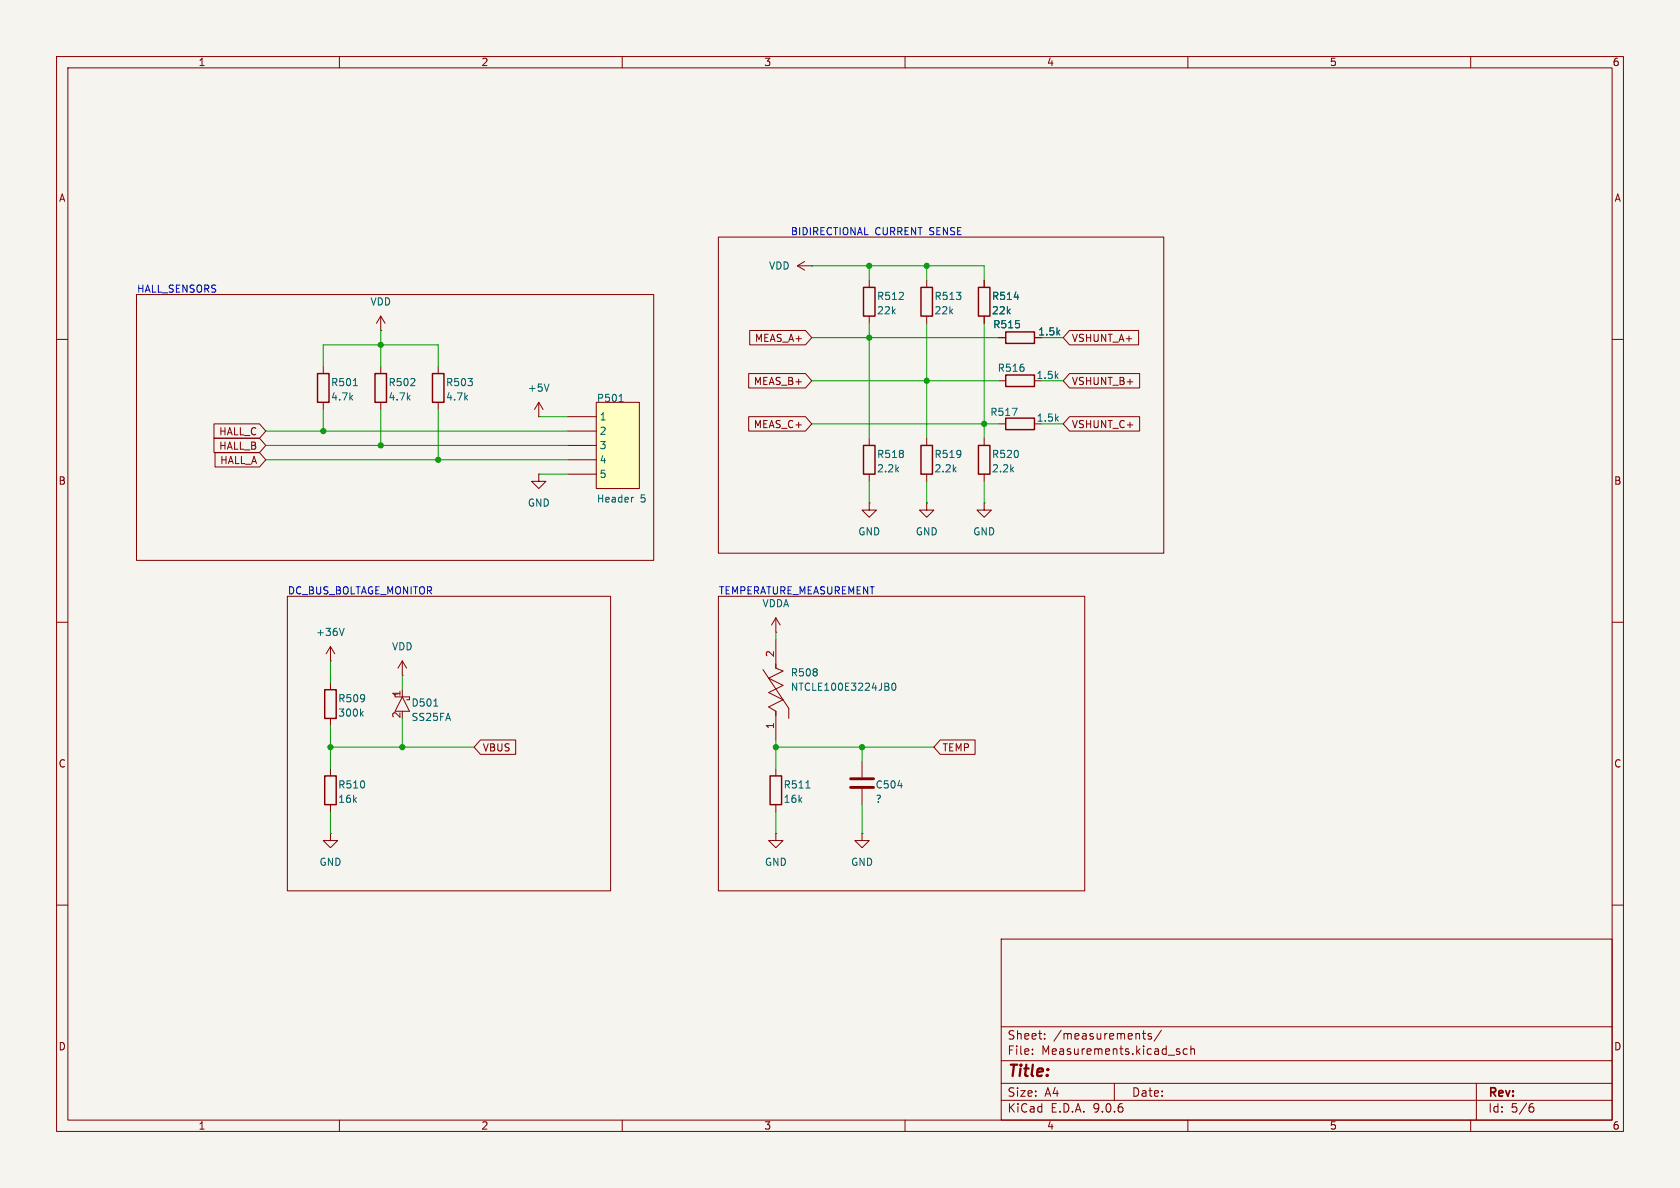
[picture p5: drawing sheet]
<svg xmlns="http://www.w3.org/2000/svg" width="297mm" height="210mm" viewBox="0 0 297 210" stroke-linecap="round" stroke-linejoin="round" font-family="sans-serif">
<path d="M0 0h297v210h-297z" fill="#f5f4ef" stroke="#f5f4ef" stroke-width=".18"/>
<g fill="none" stroke="#840000" stroke-width=".18">
<path d="M10 10h277v190h-277zM12 12h273v186h-273zM60 10v2M110 10v2M160 10v2M210 10v2M260 10v2M67.3 58.4h.1M67.3 55.9l-.8 1.3M67.3 55.9l.8 1.3M67.3 55.9v2.5M141 47l1.2 .8"/>
<path d="M141 47h2.5M142.2 46.2l-1.2 .8M143.5 47h.1M153.7 49.5v1.3M153.7 55.9v1.3M163.8 49.5v1.3M163.8 55.9v1.3M174 49.5v1.3M174 55.9v1.3M176.5 59.7h1.3M182.9 59.7h1.2M10 60h2"/>
<path d="M77.5 64.8v1.2M77.5 71.1v1.3M95.2 73.7h.1M95.2 71.1l-.7 1.3M95.2 71.1l.8 1.3M95.2 71.1v2.6M153.7 77.5v1.2M176.5 67.3h1.3M285 60h2M95.2 83.8v1.3h1.3l-1.3 1.3-1.2-1.3h1.2M95.2 83.8h.1M153.7 83.8v1.3"/>
<path d="M10 110h2M58.4 116.8h.1M58.4 114.3v2.5M58.4 114.3l-.7 1.3M58.4 114.3l.8 1.3M285 110h2M58.4 120.7v1.2M58.4 127v1.3M58.4 135.9v1.3M58.4 147.3v1.3h1.3l-1.3 1.3-1.3-1.3h1.3M58.4 147.3h.1M58.4 142.2v1.3"/>
<path d="M10 160h2M177 166h108v32h-108zM285 160h2M60 198v2M110 198v2M160 198v2M177 194.5h108M177 191.5h108M177 187.5h108M177 181.5h108M182.5 186.3v.1M182.5 185.5v.1"/>
<path d="M184.7 183.6v.1M184.7 182.8v.1M197 191.5v3M202 182.7h.5M202.2 182.2v1.3l.3 .2M203.5 182.8l-.3-.1-.2 .2v.2l.5 .2v.3h-.5M205.3 182.1l-1.3 2M208.2 185.9l.3 .1 .1 .2-.2 .2h-.3M208.2 185.4l.3 .1M209.9 185.5l-.4-.1-.3 .3v.4l.1 .2h.6M210 198v2M210.5 185.5l.2-.1 .4 .1 .1 .9"/>
<path d="M210.5 184.9v1.5M260 198v2M261 191.5v6.5M270.6 195.7h.4l.2 .3-.1 .5-.5 .1M271 195.1l-.4 .1"/>
</g>
<path d="M152.7 50.8h2v5.1h-2zM162.8 50.8h2v5.1h-2zM173 50.8h2v5.1h-2zM177.8 58.7h5.1v2h-5.1zM76.5 66h2v5.1h-2zM152.7 78.7h2v5.1h-2zM177.8 66.3h5.1v2h-5.1zM57.4 137.2h2v5h-2zM57.4 121.9h2v5.1h-2z" fill="none" stroke="#840000" stroke-width=".25"/>
<path d="M179.3 52.5h.8M97.1 67.9l-.5 1.3M60.8 111.1l-.4 1.2M63.9 126.1l.3 .5M64.2 125.8l-.5 .4" fill="none" stroke="#006464" stroke-width=".18"/>
<path d="M105.4 71.1h7.6v15.3h-7.6z" fill="#ffffc2"/>
<path d="M24.1 52.1h91.5v47h-91.5zM127 41.9h78.7v55.9h-78.7zM105.4 71.1h7.6v15.3h-7.6zM50.8 105.4h57.1v52.1h-57.1zM127 105.4h64.8v52.1h-64.8z" fill="none" stroke="#800000" stroke-width=".18"/>
<g fill="none" stroke="#840000" stroke-width=".18">
<path d="M132.5 58.4h9.9l1.1 1.3-1.1 1.3h-9.9zM174 49.5v1.3M174 55.9v1.3M176.5 59.7h1.3M182.9 59.7h1.2M189.1 58.4h12.2v2.6h-12.2l-1.1-1.3zM37.8 77.5h8.1l1.1 1.2-1.1 1.3h-8.1zM37.8 74.9h8.1l1.1 1.3-1.1 1.3h-8.1zM57.1 64.8v1.2M57.1 71.1v1.3M67.3 64.8v1.2M67.3 71.1v1.3"/>
<path d="M100.3 73.7h5.1M100.3 76.2h5.1M100.3 78.7h5.1M132.4 66h10l1.1 1.3-1.1 1.3h-10zM132.4 73.7h10l1.1 1.2-1.1 1.3h-10zM163.8 77.5v1.2M174 77.5v1.2M176.5 74.9h1.3M189.1 66h12.4v2.6h-12.4l-1.1-1.3zM189.1 73.7h12.4v2.5h-12.4l-1.1-1.3zM38 80h7.9l1.1 1.3-1.1 1.3h-7.9zM100.3 81.3h5.1"/>
<path d="M100.3 83.8h5.1M153.7 88.9v1.3h1.2l-1.2 1.2-1.3-1.2h1.3M153.7 88.9h.1M163.8 88.9v1.3h1.3l-1.3 1.2-1.2-1.2h1.2M163.8 88.9h.1M163.8 83.8v1.3M174 88.9v1.3h1.3l-1.3 1.2-1.3-1.2h1.3M174 88.9h.1M174 83.8v1.3M71.1 119.4h.1M71.1 116.8l-.7 1.3M71.1 116.8l.8 1.3"/>
<path d="M71.1 116.8v2.6M134.9 118.4l4.5 6.8v1.8M137.2 111.8h.1M137.2 109.2v2.6M137.2 113v5.1l1.2 .5-2.5 1.3 2.5 1.3-2.5 1.2 2.5 1.3-2.5 1.3 1.3 .7v5.1M137.2 109.2l-.8 1.3M137.2 109.2l.7 1.3M69.8 123.2h2.6v.5h-.5M71.1 123.2l1.3 2.5h-2.6zM71.1 121.9v1.3M84.9 130.8h6.3v2.6h-6.3l-1.1-1.3zM137.2 135.9v1.3"/>
<path d="M152.4 134.6v2.8M152.4 139.4v2.8M166.2 130.8h6.2v2.6h-6.2l-1.1-1.3zM137.2 147.3v1.3h1.2l-1.2 1.3-1.3-1.3h1.3M137.2 147.3h.1M137.2 142.2v1.3M152.4 147.3v1.3h1.3l-1.3 1.3-1.3-1.3h1.3M152.4 147.3h.1"/>
</g>
<path d="M179.3 52.5h.8M62.5 68.2h.7M109.5 71h.7M178.9 72.2h.9l-.6 1.2M112 87.9l-.2 .1M76.7 124.8h.7M142.5 139.3h.7M157.8 120.9l.2-.1a.68 .68 0 0 1 .4 .6 .68 .68 0 0 1-.4 .6l-.2-.1-.1-.4zM158.7 138.9h.8" fill="none" stroke="#006464" stroke-width=".18"/>
<path d="M56.1 66h2.1v5.1h-2.1zM66.3 66h2v5.1h-2zM162.8 78.7h2v5.1h-2zM173 78.7h2v5.1h-2zM177.8 73.9h5.1v2h-5.1zM136.1 137.2h2.1v5h-2.1z" fill="none" stroke="#840000" stroke-width=".25"/>
<path d="M150.4 137.7h4M150.4 139.2h4" fill="none" stroke="#840000" stroke-width=".51"/>
<g fill="none" stroke="#009600" stroke-width=".18">
<path d="M67.3 58.4v6.4M143.5 47h30.5v2.5M143.5 59.7h33M153.7 47v2.5M153.7 57.2v20.3M163.8 47v2.5M163.8 57.2v20.3M174 57.2v20.3M184.1 59.7h3.9M47 78.7h53.3M47 76.2h53.3M57.1 64.8v-3.8h20.4v3.8"/>
<path d="M57.1 72.4v3.8M67.3 72.4v6.3M77.5 72.4v8.9M95.2 73.7h5.1M143.5 67.3h33M143.5 74.9h33M184.1 67.3h3.9M184.1 74.9h3.9M47 81.3h53.3M95.2 83.8h5.1M153.7 85.1v3.8M163.8 85.1v3.8"/>
<path d="M174 85.1v3.8M58.4 116.8v3.9M71.1 119.4v2.5M137.2 111.8v1.2M58.4 132.1h25.4M58.4 128.3v7.6M71.1 127v5.1M137.2 130.8v5.1M137.2 132.1h27.9M152.4 132.1v2.5M58.4 143.5v3.8M137.2 143.5v3.8"/>
<path d="M152.4 142.2v5.1"/>
</g>
<g fill="#009600" stroke="#009600" stroke-width=".18">
<circle cx="153.7" cy="47" r=".46"/>
<circle cx="163.8" cy="47" r=".46"/>
<circle cx="67.3" cy="61" r=".46"/>
<circle cx="153.7" cy="59.7" r=".46"/>
<circle cx="137.2" cy="132.1" r=".46"/>
<circle cx="152.4" cy="132.1" r=".46"/>
<circle cx="174" cy="74.9" r=".46"/>
<circle cx="163.8" cy="67.3" r=".46"/>
<circle cx="67.3" cy="78.7" r=".46"/>
<circle cx="57.1" cy="76.2" r=".46"/>
<circle cx="58.4" cy="132.1" r=".46"/>
<circle cx="71.1" cy="132.1" r=".46"/>
<circle cx="77.5" cy="81.3" r=".46"/>
</g>
<text font-size="2.8" fill="#840000" x="178" y="190.9">Title:</text>
<g font-size="2.1" fill="#840000">
<text x="178" y="184">Sheet:</text>
<text x="186.2" y="184">/measurements/</text>
<text x="178" y="186.7">File:</text>
<text x="184.1" y="186.7">Measurements.kicad_sch</text>
<text x="178" y="196.9">KiCad</text>
<text x="178" y="194.1">Size:</text>
<text x="184.7" y="194.1">A4</text>
<text x="185.7" y="196.9">E.D.A.</text>
<text x="193.3" y="196.9">9.0.6</text>
<text x="200" y="194.1">Date:</text>
<text x="263" y="194.3">Rev:</text>
<text x="263" y="196.9">Id:</text>
<text x="267.1" y="196.9">5/6</text>
</g>
<g font-size="1.8" fill="#840000">
<text x="35" y="11.9">1</text>
<text x="85" y="11.9">2</text>
<text x="135" y="11.9">3</text>
<text x="185" y="11.9">4</text>
<text x="235" y="11.9">5</text>
<text x="285" y="11.9">6</text>
<text x="10.3" y="35.9">A</text>
<text x="285.3" y="35.9">A</text>
<text x="133.4" y="60.6">MEAS_A+</text>
<text x="189.4" y="60.6">VSHUNT_A+</text>
<text x="133.2" y="68.3">MEAS_B+</text>
<text x="189.4" y="68.3">VSHUNT_B+</text>
<text x="38.6" y="77.2">HALL_C</text>
<text x="133.2" y="75.9">MEAS_C+</text>
<text x="189.4" y="75.9">VSHUNT_C+</text>
<text x="38.6" y="79.7">HALL_B</text>
<text x="38.8" y="82.2">HALL_A</text>
<text x="10.3" y="85.9">B</text>
<text x="285.3" y="85.9">B</text>
<text x="10.3" y="135.9">C</text>
<text x="85.2" y="133">VBUS</text>
<text x="166.5" y="133">TEMP</text>
<text x="285.3" y="135.9">C</text>
<text x="10.3" y="185.9">D</text>
<text x="285.3" y="185.9">D</text>
<text x="35" y="199.9">1</text>
<text x="85" y="199.9">2</text>
<text x="135" y="199.9">3</text>
<text x="185" y="199.9">4</text>
<text x="235" y="199.9">5</text>
<text x="285" y="199.9">6</text>
</g>
<g font-size="1.8" fill="#0000c2">
<text x="139.7" y="41.7">BIDIRECTIONAL</text>
<text x="154.7" y="41.7">CURRENT SENSE</text>
<text x="24.1" y="51.8">HALL_SENSORS</text>
<text x="50.8" y="105.2">DC_BUS_BOLTAGE_MONITOR</text>
<text x="127" y="105.2">TEMPERATURE_MEASUREMENT</text>
</g>
<g font-size="1.8" fill="#006464">
<text x="135.9" y="47.9">VDD</text>
<text x="154.9" y="53.2">R512</text>
<text x="165.1" y="53.2">R513</text>
<text x="175.3" y="53.2">R514</text>
<text x="65.4" y="54.2">VDD</text>
<text x="154.9" y="55.8">22k</text>
<text x="165.1" y="55.8">22k</text>
<text x="175.3" y="55.8">22k</text>
<text x="175.5" y="58.2">R515</text>
<text x="183.4" y="59.5">1.5k</text>
<text x="176.3" y="65.9">R516</text>
<text x="58.4" y="68.5">R501</text>
<text x="58.4" y="71">4.7k</text>
<text x="68.6" y="68.5">R502</text>
<text x="68.6" y="71">4.7k</text>
<text x="78.7" y="68.5">R503</text>
<text x="78.7" y="71">4.7k</text>
<text x="93.2" y="69.4">+5V</text>
<text x="105.4" y="71.3">P501</text>
<text x="183.1" y="67.2">1.5k</text>
<text x="105.9" y="74.5">1</text>
<text x="105.9" y="77.1">2</text>
<text x="175" y="73.7">R517</text>
<text x="183.2" y="74.7">1.5k</text>
<text x="105.9" y="79.6">3</text>
<text x="105.9" y="82.1">4</text>
<text x="154.9" y="81.2">R518</text>
<text x="154.9" y="83.7">2.2k</text>
<text x="165.1" y="81.2">R519</text>
<text x="165.1" y="83.7">2.2k</text>
<text x="175.3" y="81.2">R520</text>
<text x="175.3" y="83.7">2.2k</text>
<text x="93.2" y="89.8">GND</text>
<text x="105.4" y="89">Header</text>
<text x="105.9" y="84.7">5</text>
<text x="113.2" y="89">5</text>
<text x="151.6" y="94.8">GND</text>
<text x="161.8" y="94.8">GND</text>
<text x="172" y="94.8">GND</text>
<text x="134.7" y="107.5">VDDA</text>
<text x="55.8" y="112.6">+36V</text>
<text x="69.2" y="115.2">VDD</text>
<text x="139.7" y="119.8">R508</text>
<text x="59.7" y="124.3">R509</text>
<text x="72.7" y="125.1">D501</text>
<text x="139.7" y="122.3">NTCLE100E3224JB0</text>
<text x="59.7" y="126.9">300k</text>
<text x="72.7" y="127.6">SS25FA</text>
<text x="59.7" y="139.6">R510</text>
<text x="59.7" y="142.1">16k</text>
<text x="138.4" y="139.6">R511</text>
<text x="138.4" y="142.1">16k</text>
<text x="154.7" y="139.6">C504</text>
<text x="154.7" y="142.1">?</text>
<text x="56.4" y="153.3">GND</text>
<text x="135.1" y="153.3">GND</text>
<text x="150.4" y="153.3">GND</text>
</g>
<g font-size="1.8" fill="#a90000">
<text x="136.9" y="116.3" transform="rotate(-90 136.9 116.3)">2</text>
<text x="70.9" y="123.3" transform="rotate(-90 70.9 123.3)">1</text>
<text x="70.9" y="127.1" transform="rotate(-90 70.9 127.1)">2</text>
<text x="136.9" y="129" transform="rotate(-90 136.9 129)">1</text>
</g>
</svg>
